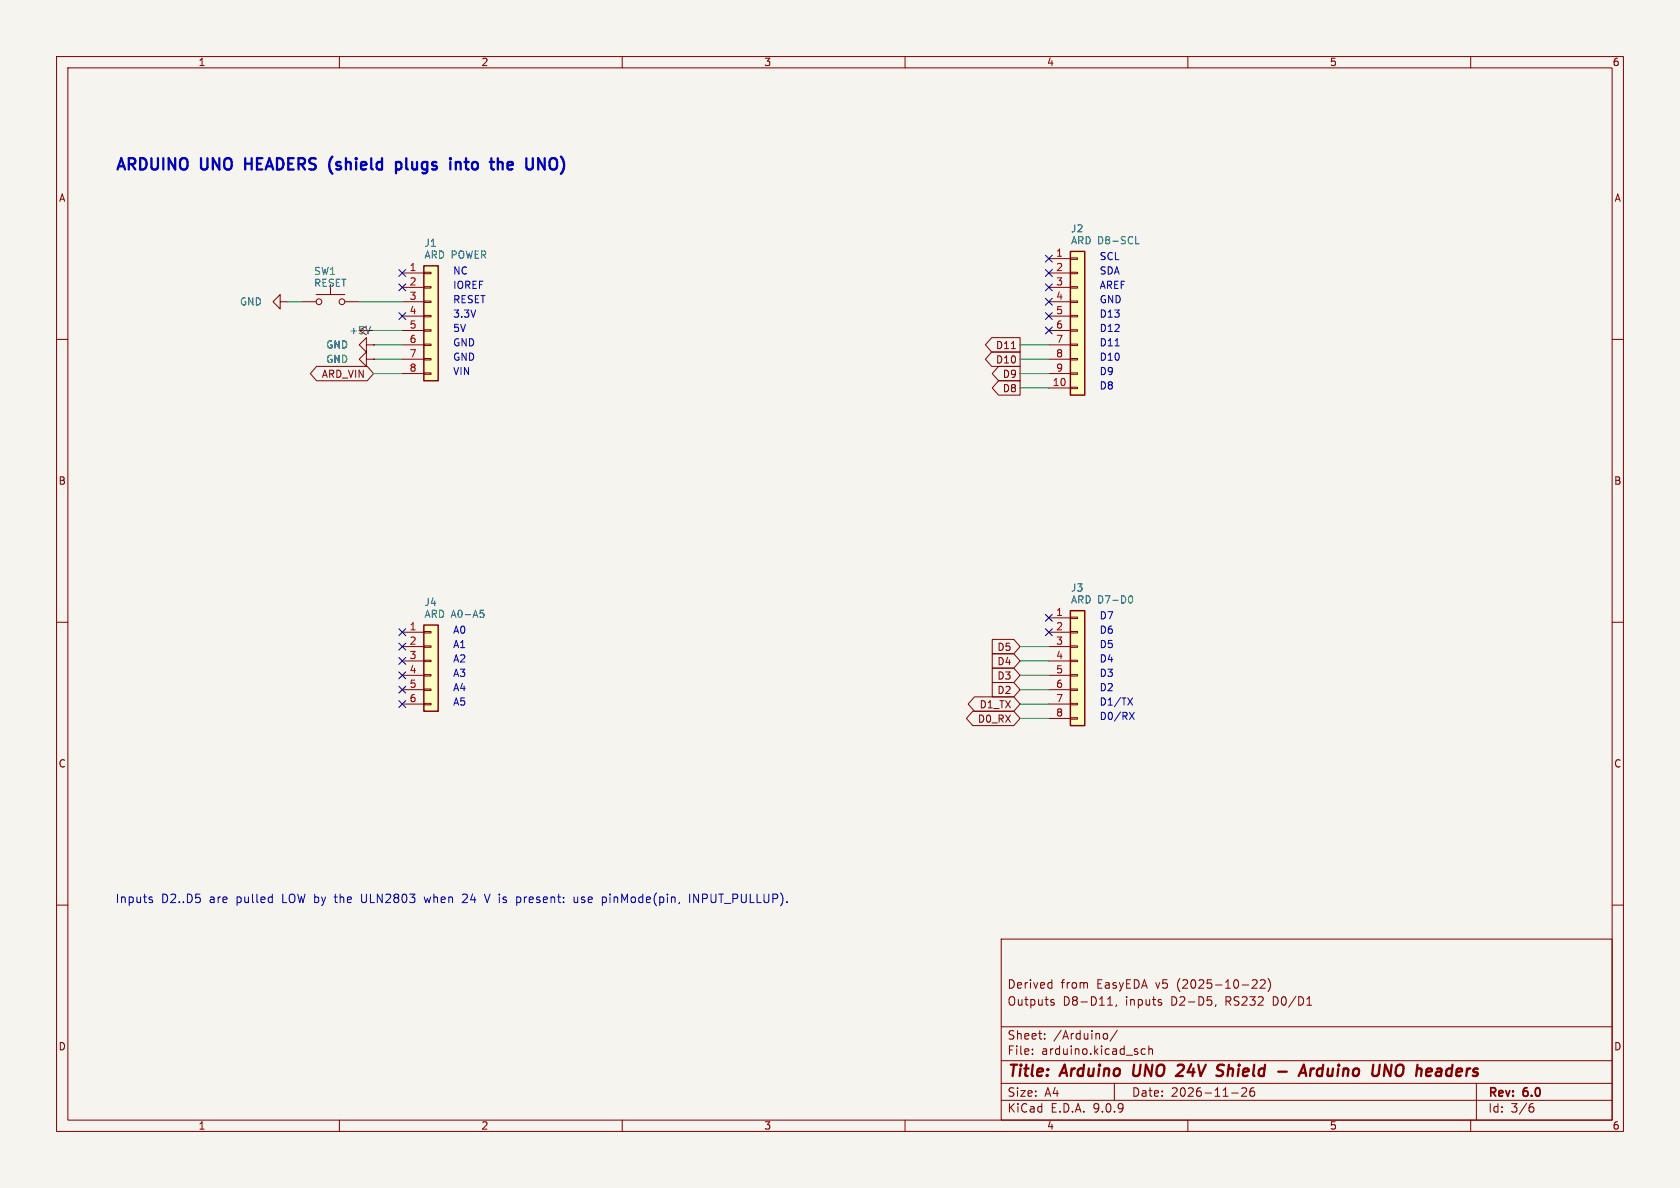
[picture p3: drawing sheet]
(kicad_sch
 (version 20250114)
 (generator "eeschema")
 (generator_version "9.0")
 (paper "A4")
 (title_block
  (title "Arduino UNO 24V Shield - Arduino UNO headers")
  (date "2026-11-26")
  (rev "6.0")
  (comment 1 "Outputs D8-D11, inputs D2-D5, RS232 D0/D1")
  (comment 2 "Derived from EasyEDA v5 (2025-10-22)"))
 (lib_symbols
  (symbol "Connector_Generic:Conn_01x06"
   (pin_names
    (offset 1.016) (hide yes)) (exclude_from_sim no) (in_bom yes) (on_board yes)
   (property "Reference" "J" (at 0 7.62 0) (effects (font (size 1.27 1.27))))
   (property "Value" "Conn_01x06" (at 0 -10.16 0) (effects (font (size 1.27 1.27))))
   (property "Footprint" "" (at 0 0 0) (effects (font (size 1.27 1.27)) (hide yes)))
   (property "Datasheet" "~" (at 0 0 0) (effects (font (size 1.27 1.27)) (hide yes)))
   (property "Description" "Generic connector, single row, 01x06, script generated (kicad-library-utils/schlib/autogen/connector/)" (at 0 0 0) (effects (font (size 1.27 1.27)) (hide yes)))
   (symbol "Conn_01x06_1_1"
    (rectangle (start -1.27 6.35) (end 1.27 -8.89) (stroke (width 0.254) (type default)) (fill (type background)))
    (rectangle (start -1.27 5.207) (end 0 4.953) (stroke (width 0.1524) (type default)) (fill (type none)))
    (rectangle (start -1.27 2.667) (end 0 2.413) (stroke (width 0.1524) (type default)) (fill (type none)))
    (rectangle (start -1.27 0.127) (end 0 -0.127) (stroke (width 0.1524) (type default)) (fill (type none)))
    (rectangle (start -1.27 -2.413) (end 0 -2.667) (stroke (width 0.1524) (type default)) (fill (type none)))
    (rectangle (start -1.27 -4.953) (end 0 -5.207) (stroke (width 0.1524) (type default)) (fill (type none)))
    (rectangle (start -1.27 -7.493) (end 0 -7.747) (stroke (width 0.1524) (type default)) (fill (type none)))
    (pin passive line (at -5.08 5.08 0) (length 3.81) (name "Pin_1" (effects (font (size 1.27 1.27)))) (number "1" (effects (font (size 1.27 1.27)))))
    (pin passive line (at -5.08 2.54 0) (length 3.81) (name "Pin_2" (effects (font (size 1.27 1.27)))) (number "2" (effects (font (size 1.27 1.27)))))
    (pin passive line (at -5.08 0 0) (length 3.81) (name "Pin_3" (effects (font (size 1.27 1.27)))) (number "3" (effects (font (size 1.27 1.27)))))
    (pin passive line (at -5.08 -2.54 0) (length 3.81) (name "Pin_4" (effects (font (size 1.27 1.27)))) (number "4" (effects (font (size 1.27 1.27)))))
    (pin passive line (at -5.08 -5.08 0) (length 3.81) (name "Pin_5" (effects (font (size 1.27 1.27)))) (number "5" (effects (font (size 1.27 1.27)))))
    (pin passive line (at -5.08 -7.62 0) (length 3.81) (name "Pin_6" (effects (font (size 1.27 1.27)))) (number "6" (effects (font (size 1.27 1.27))))))
   (embedded_fonts no))
  (symbol "Connector_Generic:Conn_01x08"
   (pin_names
    (offset 1.016) (hide yes)) (exclude_from_sim no) (in_bom yes) (on_board yes)
   (property "Reference" "J" (at 0 10.16 0) (effects (font (size 1.27 1.27))))
   (property "Value" "Conn_01x08" (at 0 -12.7 0) (effects (font (size 1.27 1.27))))
   (property "Footprint" "" (at 0 0 0) (effects (font (size 1.27 1.27)) (hide yes)))
   (property "Datasheet" "~" (at 0 0 0) (effects (font (size 1.27 1.27)) (hide yes)))
   (property "Description" "Generic connector, single row, 01x08, script generated (kicad-library-utils/schlib/autogen/connector/)" (at 0 0 0) (effects (font (size 1.27 1.27)) (hide yes)))
   (symbol "Conn_01x08_1_1"
    (rectangle (start -1.27 8.89) (end 1.27 -11.43) (stroke (width 0.254) (type default)) (fill (type background)))
    (rectangle (start -1.27 7.747) (end 0 7.493) (stroke (width 0.1524) (type default)) (fill (type none)))
    (rectangle (start -1.27 5.207) (end 0 4.953) (stroke (width 0.1524) (type default)) (fill (type none)))
    (rectangle (start -1.27 2.667) (end 0 2.413) (stroke (width 0.1524) (type default)) (fill (type none)))
    (rectangle (start -1.27 0.127) (end 0 -0.127) (stroke (width 0.1524) (type default)) (fill (type none)))
    (rectangle (start -1.27 -2.413) (end 0 -2.667) (stroke (width 0.1524) (type default)) (fill (type none)))
    (rectangle (start -1.27 -4.953) (end 0 -5.207) (stroke (width 0.1524) (type default)) (fill (type none)))
    (rectangle (start -1.27 -7.493) (end 0 -7.747) (stroke (width 0.1524) (type default)) (fill (type none)))
    (rectangle (start -1.27 -10.033) (end 0 -10.287) (stroke (width 0.1524) (type default)) (fill (type none)))
    (pin passive line (at -5.08 7.62 0) (length 3.81) (name "Pin_1" (effects (font (size 1.27 1.27)))) (number "1" (effects (font (size 1.27 1.27)))))
    (pin passive line (at -5.08 5.08 0) (length 3.81) (name "Pin_2" (effects (font (size 1.27 1.27)))) (number "2" (effects (font (size 1.27 1.27)))))
    (pin passive line (at -5.08 2.54 0) (length 3.81) (name "Pin_3" (effects (font (size 1.27 1.27)))) (number "3" (effects (font (size 1.27 1.27)))))
    (pin passive line (at -5.08 0 0) (length 3.81) (name "Pin_4" (effects (font (size 1.27 1.27)))) (number "4" (effects (font (size 1.27 1.27)))))
    (pin passive line (at -5.08 -2.54 0) (length 3.81) (name "Pin_5" (effects (font (size 1.27 1.27)))) (number "5" (effects (font (size 1.27 1.27)))))
    (pin passive line (at -5.08 -5.08 0) (length 3.81) (name "Pin_6" (effects (font (size 1.27 1.27)))) (number "6" (effects (font (size 1.27 1.27)))))
    (pin passive line (at -5.08 -7.62 0) (length 3.81) (name "Pin_7" (effects (font (size 1.27 1.27)))) (number "7" (effects (font (size 1.27 1.27)))))
    (pin passive line (at -5.08 -10.16 0) (length 3.81) (name "Pin_8" (effects (font (size 1.27 1.27)))) (number "8" (effects (font (size 1.27 1.27))))))
   (embedded_fonts no))
  (symbol "Connector_Generic:Conn_01x10"
   (pin_names
    (offset 1.016) (hide yes)) (exclude_from_sim no) (in_bom yes) (on_board yes)
   (property "Reference" "J" (at 0 12.7 0) (effects (font (size 1.27 1.27))))
   (property "Value" "Conn_01x10" (at 0 -15.24 0) (effects (font (size 1.27 1.27))))
   (property "Footprint" "" (at 0 0 0) (effects (font (size 1.27 1.27)) (hide yes)))
   (property "Datasheet" "~" (at 0 0 0) (effects (font (size 1.27 1.27)) (hide yes)))
   (property "Description" "Generic connector, single row, 01x10, script generated (kicad-library-utils/schlib/autogen/connector/)" (at 0 0 0) (effects (font (size 1.27 1.27)) (hide yes)))
   (symbol "Conn_01x10_1_1"
    (rectangle (start -1.27 11.43) (end 1.27 -13.97) (stroke (width 0.254) (type default)) (fill (type background)))
    (rectangle (start -1.27 10.287) (end 0 10.033) (stroke (width 0.1524) (type default)) (fill (type none)))
    (rectangle (start -1.27 7.747) (end 0 7.493) (stroke (width 0.1524) (type default)) (fill (type none)))
    (rectangle (start -1.27 5.207) (end 0 4.953) (stroke (width 0.1524) (type default)) (fill (type none)))
    (rectangle (start -1.27 2.667) (end 0 2.413) (stroke (width 0.1524) (type default)) (fill (type none)))
    (rectangle (start -1.27 0.127) (end 0 -0.127) (stroke (width 0.1524) (type default)) (fill (type none)))
    (rectangle (start -1.27 -2.413) (end 0 -2.667) (stroke (width 0.1524) (type default)) (fill (type none)))
    (rectangle (start -1.27 -4.953) (end 0 -5.207) (stroke (width 0.1524) (type default)) (fill (type none)))
    (rectangle (start -1.27 -7.493) (end 0 -7.747) (stroke (width 0.1524) (type default)) (fill (type none)))
    (rectangle (start -1.27 -10.033) (end 0 -10.287) (stroke (width 0.1524) (type default)) (fill (type none)))
    (rectangle (start -1.27 -12.573) (end 0 -12.827) (stroke (width 0.1524) (type default)) (fill (type none)))
    (pin passive line (at -5.08 10.16 0) (length 3.81) (name "Pin_1" (effects (font (size 1.27 1.27)))) (number "1" (effects (font (size 1.27 1.27)))))
    (pin passive line (at -5.08 7.62 0) (length 3.81) (name "Pin_2" (effects (font (size 1.27 1.27)))) (number "2" (effects (font (size 1.27 1.27)))))
    (pin passive line (at -5.08 5.08 0) (length 3.81) (name "Pin_3" (effects (font (size 1.27 1.27)))) (number "3" (effects (font (size 1.27 1.27)))))
    (pin passive line (at -5.08 2.54 0) (length 3.81) (name "Pin_4" (effects (font (size 1.27 1.27)))) (number "4" (effects (font (size 1.27 1.27)))))
    (pin passive line (at -5.08 0 0) (length 3.81) (name "Pin_5" (effects (font (size 1.27 1.27)))) (number "5" (effects (font (size 1.27 1.27)))))
    (pin passive line (at -5.08 -2.54 0) (length 3.81) (name "Pin_6" (effects (font (size 1.27 1.27)))) (number "6" (effects (font (size 1.27 1.27)))))
    (pin passive line (at -5.08 -5.08 0) (length 3.81) (name "Pin_7" (effects (font (size 1.27 1.27)))) (number "7" (effects (font (size 1.27 1.27)))))
    (pin passive line (at -5.08 -7.62 0) (length 3.81) (name "Pin_8" (effects (font (size 1.27 1.27)))) (number "8" (effects (font (size 1.27 1.27)))))
    (pin passive line (at -5.08 -10.16 0) (length 3.81) (name "Pin_9" (effects (font (size 1.27 1.27)))) (number "9" (effects (font (size 1.27 1.27)))))
    (pin passive line (at -5.08 -12.7 0) (length 3.81) (name "Pin_10" (effects (font (size 1.27 1.27)))) (number "10" (effects (font (size 1.27 1.27))))))
   (embedded_fonts no))
  (symbol "Switch:SW_Push"
   (pin_numbers (hide yes))
   (pin_names
    (offset 1.016) (hide yes)) (exclude_from_sim no) (in_bom yes) (on_board yes)
   (property "Reference" "SW" (at 1.27 2.54 0) (effects (font (size 1.27 1.27)) (justify left)))
   (property "Value" "SW_Push" (at 0 -1.524 0) (effects (font (size 1.27 1.27))))
   (property "Footprint" "" (at 0 5.08 0) (effects (font (size 1.27 1.27)) (hide yes)))
   (property "Datasheet" "~" (at 0 5.08 0) (effects (font (size 1.27 1.27)) (hide yes)))
   (property "Description" "Push button switch, generic, two pins" (at 0 0 0) (effects (font (size 1.27 1.27)) (hide yes)))
   (symbol "SW_Push_0_1"
    (circle (center -2.032 0) (radius 0.508) (stroke (width 0) (type default)) (fill (type none)))
    (polyline (pts (xy 0 1.27) (xy 0 3.048)) (stroke (width 0) (type default)) (fill (type none)))
    (circle (center 2.032 0) (radius 0.508) (stroke (width 0) (type default)) (fill (type none)))
    (polyline (pts (xy 2.54 1.27) (xy -2.54 1.27)) (stroke (width 0) (type default)) (fill (type none)))
    (pin passive line (at -5.08 0 0) (length 2.54) (name "1" (effects (font (size 1.27 1.27)))) (number "1" (effects (font (size 1.27 1.27)))))
    (pin passive line (at 5.08 0 180) (length 2.54) (name "2" (effects (font (size 1.27 1.27)))) (number "2" (effects (font (size 1.27 1.27))))))
   (embedded_fonts no))
  (symbol "power:+5V"
   (power)
   (pin_numbers (hide yes))
   (pin_names
    (offset 0) (hide yes)) (exclude_from_sim no) (in_bom yes) (on_board yes)
   (property "Reference" "#PWR" (at 0 -3.81 0) (effects (font (size 1.27 1.27)) (hide yes)))
   (property "Value" "+5V" (at 0 3.556 0) (effects (font (size 1.27 1.27))))
   (property "Footprint" "" (at 0 0 0) (effects (font (size 1.27 1.27)) (hide yes)))
   (property "Datasheet" "" (at 0 0 0) (effects (font (size 1.27 1.27)) (hide yes)))
   (property "Description" "Power symbol creates a global label with name \"+5V\"" (at 0 0 0) (effects (font (size 1.27 1.27)) (hide yes)))
   (symbol "+5V_0_1"
    (polyline (pts (xy -0.762 1.27) (xy 0 2.54)) (stroke (width 0) (type default)) (fill (type none)))
    (polyline (pts (xy 0 2.54) (xy 0.762 1.27)) (stroke (width 0) (type default)) (fill (type none)))
    (polyline (pts (xy 0 0) (xy 0 2.54)) (stroke (width 0) (type default)) (fill (type none))))
   (symbol "+5V_1_1"
    (pin power_in line (at 0 0 90) (length 0) (name "~" (effects (font (size 1.27 1.27)))) (number "1" (effects (font (size 1.27 1.27))))))
   (embedded_fonts no))
  (symbol "power:GND"
   (power)
   (pin_numbers (hide yes))
   (pin_names
    (offset 0) (hide yes)) (exclude_from_sim no) (in_bom yes) (on_board yes)
   (property "Reference" "#PWR" (at 0 -6.35 0) (effects (font (size 1.27 1.27)) (hide yes)))
   (property "Value" "GND" (at 0 -3.81 0) (effects (font (size 1.27 1.27))))
   (property "Footprint" "" (at 0 0 0) (effects (font (size 1.27 1.27)) (hide yes)))
   (property "Datasheet" "" (at 0 0 0) (effects (font (size 1.27 1.27)) (hide yes)))
   (property "Description" "Power symbol creates a global label with name \"GND\" , ground" (at 0 0 0) (effects (font (size 1.27 1.27)) (hide yes)))
   (symbol "GND_0_1"
    (polyline (pts (xy 0 0) (xy 0 -1.27) (xy 1.27 -1.27) (xy 0 -2.54) (xy -1.27 -1.27) (xy 0 -1.27)) (stroke (width 0) (type default)) (fill (type none))))
   (symbol "GND_1_1"
    (pin power_in line (at 0 0 270) (length 0) (name "~" (effects (font (size 1.27 1.27)))) (number "1" (effects (font (size 1.27 1.27))))))
   (embedded_fonts no)))
 (text "ARDUINO UNO HEADERS (shield plugs into the UNO)"
  (exclude_from_sim no)
  (at 20.32 30.48 0)
  (effects (font (size 2 2)
    (bold yes)) (justify left bottom)))
 (symbol
  (lib_id "Connector_Generic:Conn_01x08")
  (at 76.2 55.88 0)
  (unit 1)
  (exclude_from_sim no)
  (in_bom yes)
  (on_board yes)
  (dnp no)
  (property "Reference" "J1" (at 74.93 42.96 0) (effects (font (size 1.27 1.27)) (justify left)))
  (property "Value" "ARD POWER" (at 74.93 45.06 0) (effects (font (size 1.27 1.27)) (justify left)))
  (property "Footprint" "uno24v:HDR-TH_8P-P2.54-H-M" (at 76.2 55.88 0) (effects (font (size 1.27 1.27)) (hide yes)))
  (property "Datasheet" "" (at 76.2 55.88 0) (effects (font (size 1.27 1.27)) (hide yes)))
  (property "Description" "Arduino power header: NC IOREF RST 3V3 5V GND GND VIN" (at 76.2 55.88 0) (effects (font (size 1.27 1.27)) (hide yes)))
  (property "LCSC" "C358689" (at 76.2 55.88 0) (effects (font (size 1.27 1.27)) (hide yes)))
  (property "MPN" "MTP125-1108S1" (at 76.2 55.88 0) (effects (font (size 1.27 1.27)) (hide yes)))
  (property "v5 ref" "U1" (at 76.2 55.88 0) (effects (font (size 1.27 1.27)) (hide yes)))
  (pin "1")
  (pin "2")
  (pin "3")
  (pin "4")
  (pin "5")
  (pin "6")
  (pin "7")
  (pin "8"))
 (text "NC"
  (exclude_from_sim no)
  (at 80.01 48.86 0)
  (effects (font (size 1.27 1.27)) (justify left bottom)))
 (no_connect
  (at 71.12 48.26))
 (text "IOREF"
  (exclude_from_sim no)
  (at 80.01 51.4 0)
  (effects (font (size 1.27 1.27)) (justify left bottom)))
 (no_connect
  (at 71.12 50.8))
 (text "RESET"
  (exclude_from_sim no)
  (at 80.01 53.94 0)
  (effects (font (size 1.27 1.27)) (justify left bottom)))
 (symbol
  (lib_id "Switch:SW_Push")
  (at 58.42 53.34 0)
  (unit 1)
  (exclude_from_sim no)
  (in_bom yes)
  (on_board yes)
  (dnp no)
  (property "Reference" "SW1" (at 55.42 47.94 0) (effects (font (size 1.27 1.27)) (justify left)))
  (property "Value" "RESET" (at 55.42 50.04 0) (effects (font (size 1.27 1.27)) (justify left)))
  (property "Footprint" "uno24v:SW-SMD_L4.0-W2.9-LS5.0" (at 58.42 53.34 0) (effects (font (size 1.27 1.27)) (hide yes)))
  (property "Datasheet" "" (at 58.42 53.34 0) (effects (font (size 1.27 1.27)) (hide yes)))
  (property "Description" "Reset push button" (at 58.42 53.34 0) (effects (font (size 1.27 1.27)) (hide yes)))
  (property "LCSC" "C720477" (at 58.42 53.34 0) (effects (font (size 1.27 1.27)) (hide yes)))
  (property "MPN" "TS-1088-AR02016" (at 58.42 53.34 0) (effects (font (size 1.27 1.27)) (hide yes)))
  (property "v5 ref" "SW1" (at 58.42 53.34 0) (effects (font (size 1.27 1.27)) (hide yes)))
  (pin "1")
  (pin "2"))
 (symbol
  (lib_id "power:GND")
  (at 50.8 53.34 270)
  (unit 1)
  (exclude_from_sim no)
  (in_bom yes)
  (on_board yes)
  (dnp no)
  (property "Reference" "#PWR011" (at 50.8 53.34 0) (effects (font (size 1.27 1.27)) (hide yes)))
  (property "Value" "GND" (at 46.4 53.34 90) (effects (font (size 1.27 1.27)) (justify right)))
  (property "Footprint" "" (at 50.8 53.34 0) (effects (font (size 1.27 1.27)) (hide yes)))
  (property "Datasheet" "" (at 50.8 53.34 0) (effects (font (size 1.27 1.27)) (hide yes)))
  (property "Description" "" (at 50.8 53.34 0) (effects (font (size 1.27 1.27)) (hide yes)))
  (pin "1"))
 (text "3.3V"
  (exclude_from_sim no)
  (at 80.01 56.48 0)
  (effects (font (size 1.27 1.27)) (justify left bottom)))
 (no_connect
  (at 71.12 55.88))
 (text "5V"
  (exclude_from_sim no)
  (at 80.01 59.02 0)
  (effects (font (size 1.27 1.27)) (justify left bottom)))
 (symbol
  (lib_id "power:+5V")
  (at 66.04 58.42 90)
  (unit 1)
  (exclude_from_sim no)
  (in_bom yes)
  (on_board yes)
  (dnp no)
  (property "Reference" "#PWR012" (at 66.04 58.42 0) (effects (font (size 1.27 1.27)) (hide yes)))
  (property "Value" "+5V" (at 61.64 58.42 90) (effects (font (size 1.27 1.27)) (justify right)))
  (property "Footprint" "" (at 66.04 58.42 0) (effects (font (size 1.27 1.27)) (hide yes)))
  (property "Datasheet" "" (at 66.04 58.42 0) (effects (font (size 1.27 1.27)) (hide yes)))
  (property "Description" "" (at 66.04 58.42 0) (effects (font (size 1.27 1.27)) (hide yes)))
  (pin "1"))
 (text "GND"
  (exclude_from_sim no)
  (at 80.01 61.56 0)
  (effects (font (size 1.27 1.27)) (justify left bottom)))
 (symbol
  (lib_id "power:GND")
  (at 66.04 60.96 270)
  (unit 1)
  (exclude_from_sim no)
  (in_bom yes)
  (on_board yes)
  (dnp no)
  (property "Reference" "#PWR013" (at 66.04 60.96 0) (effects (font (size 1.27 1.27)) (hide yes)))
  (property "Value" "GND" (at 61.64 60.96 90) (effects (font (size 1.27 1.27)) (justify right)))
  (property "Footprint" "" (at 66.04 60.96 0) (effects (font (size 1.27 1.27)) (hide yes)))
  (property "Datasheet" "" (at 66.04 60.96 0) (effects (font (size 1.27 1.27)) (hide yes)))
  (property "Description" "" (at 66.04 60.96 0) (effects (font (size 1.27 1.27)) (hide yes)))
  (pin "1"))
 (text "GND"
  (exclude_from_sim no)
  (at 80.01 64.1 0)
  (effects (font (size 1.27 1.27)) (justify left bottom)))
 (symbol
  (lib_id "power:GND")
  (at 66.04 63.5 270)
  (unit 1)
  (exclude_from_sim no)
  (in_bom yes)
  (on_board yes)
  (dnp no)
  (property "Reference" "#PWR014" (at 66.04 63.5 0) (effects (font (size 1.27 1.27)) (hide yes)))
  (property "Value" "GND" (at 61.64 63.5 90) (effects (font (size 1.27 1.27)) (justify right)))
  (property "Footprint" "" (at 66.04 63.5 0) (effects (font (size 1.27 1.27)) (hide yes)))
  (property "Datasheet" "" (at 66.04 63.5 0) (effects (font (size 1.27 1.27)) (hide yes)))
  (property "Description" "" (at 66.04 63.5 0) (effects (font (size 1.27 1.27)) (hide yes)))
  (pin "1"))
 (text "VIN"
  (exclude_from_sim no)
  (at 80.01 66.64 0)
  (effects (font (size 1.27 1.27)) (justify left bottom)))
 (global_label "ARD_VIN"
  (shape bidirectional)
  (at 66.04 66.04 180)
  (fields_autoplaced yes)
  (effects (font (size 1.27 1.27)) (justify right))
  (property "Intersheetrefs" "${INTERSHEET_REFS}" (at 66.04 66.04 180) (effects (font (size 1.27 1.27)) (justify right) (hide yes))))
 (symbol
  (lib_id "Connector_Generic:Conn_01x06")
  (at 76.2 116.84 0)
  (unit 1)
  (exclude_from_sim no)
  (in_bom yes)
  (on_board yes)
  (dnp no)
  (property "Reference" "J4" (at 74.93 106.46 0) (effects (font (size 1.27 1.27)) (justify left)))
  (property "Value" "ARD A0-A5" (at 74.93 108.56 0) (effects (font (size 1.27 1.27)) (justify left)))
  (property "Footprint" "uno24v:HDR-TH_6P-P2.54-V-M-1" (at 76.2 116.84 0) (effects (font (size 1.27 1.27)) (hide yes)))
  (property "Datasheet" "" (at 76.2 116.84 0) (effects (font (size 1.27 1.27)) (hide yes)))
  (property "Description" "Arduino analog header A0..A5 (mechanical only)" (at 76.2 116.84 0) (effects (font (size 1.27 1.27)) (hide yes)))
  (property "LCSC" "C178289" (at 76.2 116.84 0) (effects (font (size 1.27 1.27)) (hide yes)))
  (property "MPN" "68000-406HLF" (at 76.2 116.84 0) (effects (font (size 1.27 1.27)) (hide yes)))
  (property "v5 ref" "H1" (at 76.2 116.84 0) (effects (font (size 1.27 1.27)) (hide yes)))
  (pin "1")
  (pin "2")
  (pin "3")
  (pin "4")
  (pin "5")
  (pin "6"))
 (text "A0"
  (exclude_from_sim no)
  (at 80.01 112.36 0)
  (effects (font (size 1.27 1.27)) (justify left bottom)))
 (no_connect
  (at 71.12 111.76))
 (text "A1"
  (exclude_from_sim no)
  (at 80.01 114.9 0)
  (effects (font (size 1.27 1.27)) (justify left bottom)))
 (no_connect
  (at 71.12 114.3))
 (text "A2"
  (exclude_from_sim no)
  (at 80.01 117.44 0)
  (effects (font (size 1.27 1.27)) (justify left bottom)))
 (no_connect
  (at 71.12 116.84))
 (text "A3"
  (exclude_from_sim no)
  (at 80.01 119.98 0)
  (effects (font (size 1.27 1.27)) (justify left bottom)))
 (no_connect
  (at 71.12 119.38))
 (text "A4"
  (exclude_from_sim no)
  (at 80.01 122.52 0)
  (effects (font (size 1.27 1.27)) (justify left bottom)))
 (no_connect
  (at 71.12 121.92))
 (text "A5"
  (exclude_from_sim no)
  (at 80.01 125.06 0)
  (effects (font (size 1.27 1.27)) (justify left bottom)))
 (no_connect
  (at 71.12 124.46))
 (symbol
  (lib_id "Connector_Generic:Conn_01x10")
  (at 190.5 55.88 0)
  (unit 1)
  (exclude_from_sim no)
  (in_bom yes)
  (on_board yes)
  (dnp no)
  (property "Reference" "J2" (at 189.23 40.42 0) (effects (font (size 1.27 1.27)) (justify left)))
  (property "Value" "ARD D8-SCL" (at 189.23 42.52 0) (effects (font (size 1.27 1.27)) (justify left)))
  (property "Footprint" "uno24v:HDR-TH_10P-P2.54-V-M-1" (at 190.5 55.88 0) (effects (font (size 1.27 1.27)) (hide yes)))
  (property "Datasheet" "" (at 190.5 55.88 0) (effects (font (size 1.27 1.27)) (hide yes)))
  (property "Description" "Arduino header: SCL SDA AREF GND D13 D12 D11 D10 D9 D8" (at 190.5 55.88 0) (effects (font (size 1.27 1.27)) (hide yes)))
  (property "LCSC" "C57369" (at 190.5 55.88 0) (effects (font (size 1.27 1.27)) (hide yes)))
  (property "MPN" "Headers Pins2.54mm1*10P" (at 190.5 55.88 0) (effects (font (size 1.27 1.27)) (hide yes)))
  (property "v5 ref" "H2" (at 190.5 55.88 0) (effects (font (size 1.27 1.27)) (hide yes)))
  (pin "1")
  (pin "2")
  (pin "3")
  (pin "4")
  (pin "5")
  (pin "6")
  (pin "7")
  (pin "8")
  (pin "9")
  (pin "10"))
 (text "SCL"
  (exclude_from_sim no)
  (at 194.31 46.32 0)
  (effects (font (size 1.27 1.27)) (justify left bottom)))
 (no_connect
  (at 185.42 45.72))
 (text "SDA"
  (exclude_from_sim no)
  (at 194.31 48.86 0)
  (effects (font (size 1.27 1.27)) (justify left bottom)))
 (no_connect
  (at 185.42 48.26))
 (text "AREF"
  (exclude_from_sim no)
  (at 194.31 51.4 0)
  (effects (font (size 1.27 1.27)) (justify left bottom)))
 (no_connect
  (at 185.42 50.8))
 (text "GND"
  (exclude_from_sim no)
  (at 194.31 53.94 0)
  (effects (font (size 1.27 1.27)) (justify left bottom)))
 (no_connect
  (at 185.42 53.34))
 (text "D13"
  (exclude_from_sim no)
  (at 194.31 56.48 0)
  (effects (font (size 1.27 1.27)) (justify left bottom)))
 (no_connect
  (at 185.42 55.88))
 (text "D12"
  (exclude_from_sim no)
  (at 194.31 59.02 0)
  (effects (font (size 1.27 1.27)) (justify left bottom)))
 (no_connect
  (at 185.42 58.42))
 (text "D11"
  (exclude_from_sim no)
  (at 194.31 61.56 0)
  (effects (font (size 1.27 1.27)) (justify left bottom)))
 (global_label "D11"
  (shape output)
  (at 180.34 60.96 180)
  (fields_autoplaced yes)
  (effects (font (size 1.27 1.27)) (justify right))
  (property "Intersheetrefs" "${INTERSHEET_REFS}" (at 180.34 60.96 180) (effects (font (size 1.27 1.27)) (justify right) (hide yes))))
 (text "D10"
  (exclude_from_sim no)
  (at 194.31 64.1 0)
  (effects (font (size 1.27 1.27)) (justify left bottom)))
 (global_label "D10"
  (shape output)
  (at 180.34 63.5 180)
  (fields_autoplaced yes)
  (effects (font (size 1.27 1.27)) (justify right))
  (property "Intersheetrefs" "${INTERSHEET_REFS}" (at 180.34 63.5 180) (effects (font (size 1.27 1.27)) (justify right) (hide yes))))
 (text "D9"
  (exclude_from_sim no)
  (at 194.31 66.64 0)
  (effects (font (size 1.27 1.27)) (justify left bottom)))
 (global_label "D9"
  (shape output)
  (at 180.34 66.04 180)
  (fields_autoplaced yes)
  (effects (font (size 1.27 1.27)) (justify right))
  (property "Intersheetrefs" "${INTERSHEET_REFS}" (at 180.34 66.04 180) (effects (font (size 1.27 1.27)) (justify right) (hide yes))))
 (text "D8"
  (exclude_from_sim no)
  (at 194.31 69.18 0)
  (effects (font (size 1.27 1.27)) (justify left bottom)))
 (global_label "D8"
  (shape output)
  (at 180.34 68.58 180)
  (fields_autoplaced yes)
  (effects (font (size 1.27 1.27)) (justify right))
  (property "Intersheetrefs" "${INTERSHEET_REFS}" (at 180.34 68.58 180) (effects (font (size 1.27 1.27)) (justify right) (hide yes))))
 (symbol
  (lib_id "Connector_Generic:Conn_01x08")
  (at 190.5 116.84 0)
  (unit 1)
  (exclude_from_sim no)
  (in_bom yes)
  (on_board yes)
  (dnp no)
  (property "Reference" "J3" (at 189.23 103.92 0) (effects (font (size 1.27 1.27)) (justify left)))
  (property "Value" "ARD D7-D0" (at 189.23 106.02 0) (effects (font (size 1.27 1.27)) (justify left)))
  (property "Footprint" "uno24v:HDR-TH_8P-P2.54-H-M" (at 190.5 116.84 0) (effects (font (size 1.27 1.27)) (hide yes)))
  (property "Datasheet" "" (at 190.5 116.84 0) (effects (font (size 1.27 1.27)) (hide yes)))
  (property "Description" "Arduino header: D7 D6 D5 D4 D3 D2 D1 D0" (at 190.5 116.84 0) (effects (font (size 1.27 1.27)) (hide yes)))
  (property "LCSC" "C358689" (at 190.5 116.84 0) (effects (font (size 1.27 1.27)) (hide yes)))
  (property "MPN" "MTP125-1108S1" (at 190.5 116.84 0) (effects (font (size 1.27 1.27)) (hide yes)))
  (property "v5 ref" "U7" (at 190.5 116.84 0) (effects (font (size 1.27 1.27)) (hide yes)))
  (pin "1")
  (pin "2")
  (pin "3")
  (pin "4")
  (pin "5")
  (pin "6")
  (pin "7")
  (pin "8"))
 (text "D7"
  (exclude_from_sim no)
  (at 194.31 109.82 0)
  (effects (font (size 1.27 1.27)) (justify left bottom)))
 (no_connect
  (at 185.42 109.22))
 (text "D6"
  (exclude_from_sim no)
  (at 194.31 112.36 0)
  (effects (font (size 1.27 1.27)) (justify left bottom)))
 (no_connect
  (at 185.42 111.76))
 (text "D5"
  (exclude_from_sim no)
  (at 194.31 114.9 0)
  (effects (font (size 1.27 1.27)) (justify left bottom)))
 (global_label "D5"
  (shape input)
  (at 180.34 114.3 180)
  (fields_autoplaced yes)
  (effects (font (size 1.27 1.27)) (justify right))
  (property "Intersheetrefs" "${INTERSHEET_REFS}" (at 180.34 114.3 180) (effects (font (size 1.27 1.27)) (justify right) (hide yes))))
 (text "D4"
  (exclude_from_sim no)
  (at 194.31 117.44 0)
  (effects (font (size 1.27 1.27)) (justify left bottom)))
 (global_label "D4"
  (shape input)
  (at 180.34 116.84 180)
  (fields_autoplaced yes)
  (effects (font (size 1.27 1.27)) (justify right))
  (property "Intersheetrefs" "${INTERSHEET_REFS}" (at 180.34 116.84 180) (effects (font (size 1.27 1.27)) (justify right) (hide yes))))
 (text "D3"
  (exclude_from_sim no)
  (at 194.31 119.98 0)
  (effects (font (size 1.27 1.27)) (justify left bottom)))
 (global_label "D3"
  (shape input)
  (at 180.34 119.38 180)
  (fields_autoplaced yes)
  (effects (font (size 1.27 1.27)) (justify right))
  (property "Intersheetrefs" "${INTERSHEET_REFS}" (at 180.34 119.38 180) (effects (font (size 1.27 1.27)) (justify right) (hide yes))))
 (text "D2"
  (exclude_from_sim no)
  (at 194.31 122.52 0)
  (effects (font (size 1.27 1.27)) (justify left bottom)))
 (global_label "D2"
  (shape input)
  (at 180.34 121.92 180)
  (fields_autoplaced yes)
  (effects (font (size 1.27 1.27)) (justify right))
  (property "Intersheetrefs" "${INTERSHEET_REFS}" (at 180.34 121.92 180) (effects (font (size 1.27 1.27)) (justify right) (hide yes))))
 (text "D1/TX"
  (exclude_from_sim no)
  (at 194.31 125.06 0)
  (effects (font (size 1.27 1.27)) (justify left bottom)))
 (global_label "D1_TX"
  (shape bidirectional)
  (at 180.34 124.46 180)
  (fields_autoplaced yes)
  (effects (font (size 1.27 1.27)) (justify right))
  (property "Intersheetrefs" "${INTERSHEET_REFS}" (at 180.34 124.46 180) (effects (font (size 1.27 1.27)) (justify right) (hide yes))))
 (text "D0/RX"
  (exclude_from_sim no)
  (at 194.31 127.6 0)
  (effects (font (size 1.27 1.27)) (justify left bottom)))
 (global_label "D0_RX"
  (shape bidirectional)
  (at 180.34 127 180)
  (fields_autoplaced yes)
  (effects (font (size 1.27 1.27)) (justify right))
  (property "Intersheetrefs" "${INTERSHEET_REFS}" (at 180.34 127 180) (effects (font (size 1.27 1.27)) (justify right) (hide yes))))
 (text "Inputs D2..D5 are pulled LOW by the ULN2803 when 24 V is present: use pinMode(pin, INPUT_PULLUP)."
  (exclude_from_sim no)
  (at 20.32 160 0)
  (effects (font (size 1.5 1.5)) (justify left bottom)))
 (wire
  (pts (xy 71.12 53.34) (xy 66.04 53.34))
  (stroke (width 0) (type default)))
 (wire
  (pts (xy 66.04 53.34) (xy 63.5 53.34))
  (stroke (width 0) (type default)))
 (wire
  (pts (xy 53.34 53.34) (xy 50.8 53.34))
  (stroke (width 0) (type default)))
 (wire
  (pts (xy 71.12 58.42) (xy 66.04 58.42))
  (stroke (width 0) (type default)))
 (wire
  (pts (xy 71.12 60.96) (xy 66.04 60.96))
  (stroke (width 0) (type default)))
 (wire
  (pts (xy 71.12 63.5) (xy 66.04 63.5))
  (stroke (width 0) (type default)))
 (wire
  (pts (xy 71.12 66.04) (xy 66.04 66.04))
  (stroke (width 0) (type default)))
 (wire
  (pts (xy 185.42 60.96) (xy 180.34 60.96))
  (stroke (width 0) (type default)))
 (wire
  (pts (xy 185.42 63.5) (xy 180.34 63.5))
  (stroke (width 0) (type default)))
 (wire
  (pts (xy 185.42 66.04) (xy 180.34 66.04))
  (stroke (width 0) (type default)))
 (wire
  (pts (xy 185.42 68.58) (xy 180.34 68.58))
  (stroke (width 0) (type default)))
 (wire
  (pts (xy 185.42 114.3) (xy 180.34 114.3))
  (stroke (width 0) (type default)))
 (wire
  (pts (xy 185.42 116.84) (xy 180.34 116.84))
  (stroke (width 0) (type default)))
 (wire
  (pts (xy 185.42 119.38) (xy 180.34 119.38))
  (stroke (width 0) (type default)))
 (wire
  (pts (xy 185.42 121.92) (xy 180.34 121.92))
  (stroke (width 0) (type default)))
 (wire
  (pts (xy 185.42 124.46) (xy 180.34 124.46))
  (stroke (width 0) (type default)))
 (wire
  (pts (xy 185.42 127) (xy 180.34 127))
  (stroke (width 0) (type default)))
 (embedded_fonts no))
